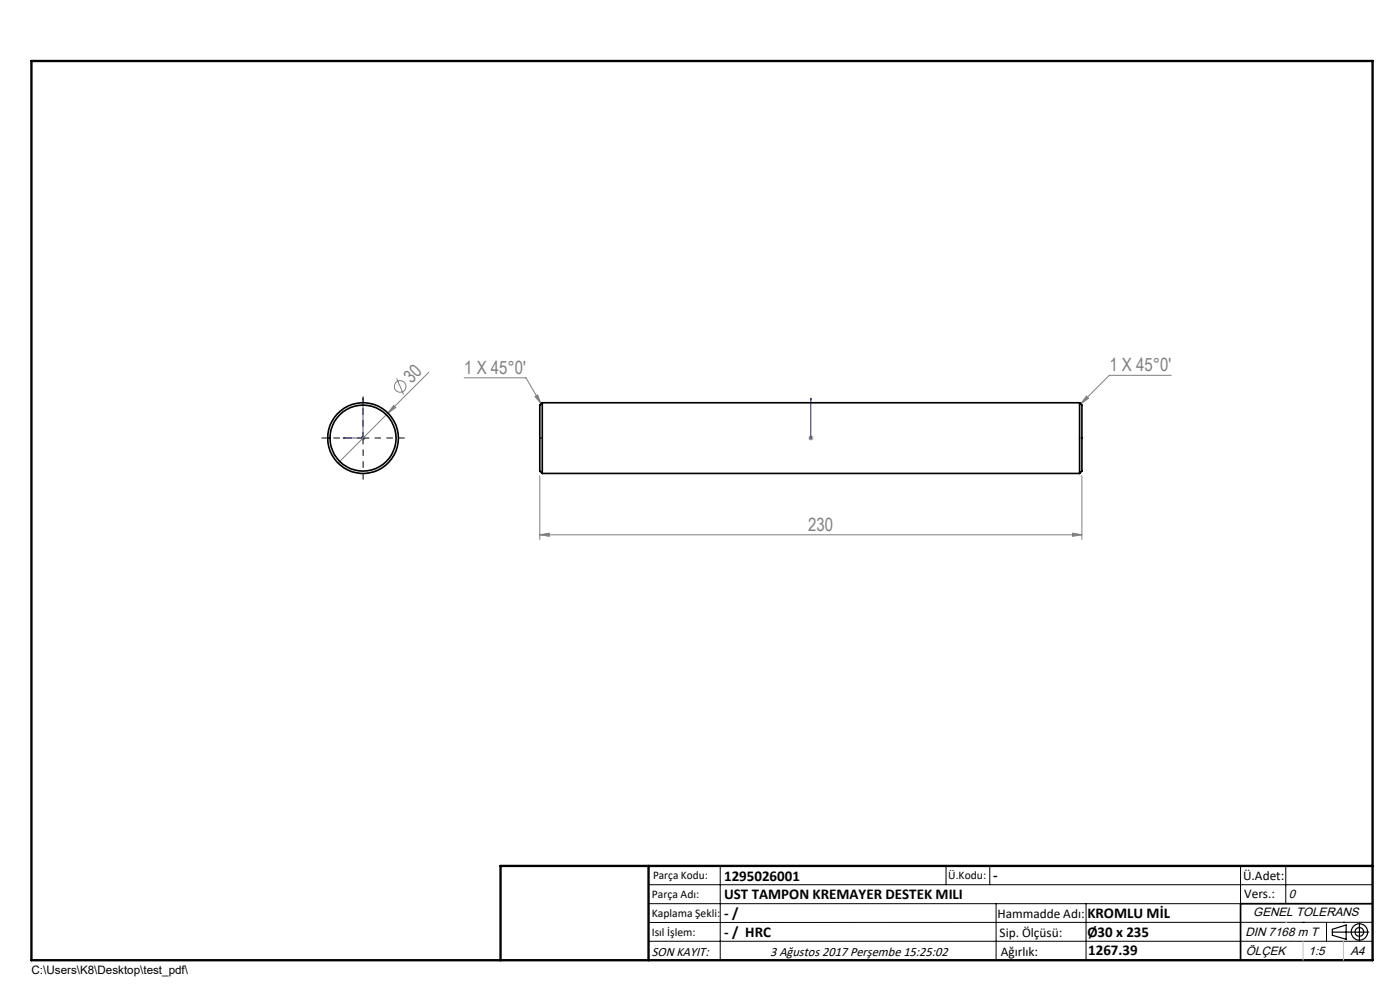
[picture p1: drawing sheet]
<svg xmlns="http://www.w3.org/2000/svg" width="297mm" height="210mm" viewBox="0 0 297 210" stroke-linecap="round" stroke-linejoin="round" font-family="sans-serif">
<g fill="none" stroke="#808080" stroke-width=".21">
<path d="M91 78.9l-19.3 19.3M248.5 79.6h-13.2l-6 6.1M76.5 92.9h1M76.7 92.6l.7 .7M77 92.4v1M83.5 86l.5 .5-1.7 1.1zM84.1 80.2l1.5 3.5M98.5 80.1h13.1l3.2 5.6M113.5 84.1l.6-.3 .7 1.9zM171.5 92.9h1M171.7 92.6l.7 .7M172 92.4v1"/>
<path d="M172.4 92.6l-.7 .7M230.5 84l.4 .5-1.6 1.2zM114.5 113.4l2-.3v.7zM114.5 100.9v13.5M114.5 113.4h115M227.5 113.1l2 .3-2 .4zM229.5 100.9v13.5"/>
<circle cx="84.9" cy="82" r="1.23"/>
</g>
<g fill="none" stroke="#000" stroke-width=".25">
<path d="M282.6 197.7h7.8M282.6 197.1l3-.9v3l-3-.8zM288.4 195.8v3.8M106.2 203.7h185"/>
<circle cx="288.4" cy="197.7" r="1.74"/>
<circle cx="288.4" cy="197.7" r=".93"/>
</g>
<path d="M72.8 92.9l.4-.1v.2zM77 84.4v8.5h-4.2M77 84.4l.1 .5h-.2zM172 92.8v.2zM172 84.4v.5v-.5M172 92.9h.1M172 84.4v8.5" fill="none" stroke="#00f" stroke-width=".21"/>
<path d="M74.5 92.9h-6.2M77 90.4v-6.2M77 95.4v6.3M79.5 92.9h6.3" fill="none" stroke="#000" stroke-width=".21" stroke-dasharray="15.2 1.3 1.3 1.3" stroke-dashoffset="14"/>
<g fill="none" stroke="#000" stroke-width=".21">
<path d="M75.8 92.9h2.5M77 91.7v2.5M137.6 187.7h153.6M137.6 191.7h153.6M137.6 199.7h153.6M152.8 183.7v20M200.7 183.7v4M210 183.7v4M211.3 191.7v12M230.4 191.7v12M263.2 183.7v20M272.8 183.7v8"/>
<path d="M276.4 195.6h.1M281.4 195.6v4.1M285 195.6h.1M291.2 195.6l-153.6 .1"/>
</g>
<path d="M291.2 191.7h-28v12" fill="none" stroke="#000" stroke-width=".35"/>
<path d="M6.7 12.9h284.5v190.8h-284.5zM137.6 183.7v20M291.2 183.7h-185v20" fill="none" stroke="#000" stroke-width=".5"/>
<path d="M276.4 199.7v4M285 199.7v4" fill="none" stroke="#c0c0c0" stroke-width=".21"/>
<path d="M272.8 195.6h.1" fill="none" stroke="#c0c0c0" stroke-width=".25"/>
<g fill="#00f">
<path d="M172 92.8v.2zM172 84.4v.5z"/>
<path d="M72.8 92.9l.4 .1v-.2zM77 84.4l-.1 .5h.2z"/>
</g>
<g fill="#808080">
<path d="M83.5 86l.5 .5-1.7 1.1z"/>
<path d="M114.5 113.4l2-.3v.7zM227.5 113.1l2 .3-2 .4zM113.5 84.1l.6-.3 .7 1.9zM230.5 84l.4 .5-1.6 1.2z"/>
</g>
<g fill="none" stroke="#000" stroke-width=".35">
<path d="M115 85.4v15M115 85.4l-.5 .5v14l.5 .5M115 85.4h114M229 85.4v15M229 85.4l.5 .5v14l-.5 .5M115 100.4h114"/>
<circle cx="77" cy="92.9" r="7"/>
<circle cx="77" cy="92.9" r="7.5"/>
</g>
<g font-size="3.9" fill="#808080">
<text x="87.3" y="81.5" transform="rotate(-45 87.3 81.5)">30</text>
<text x="98.5" y="79.3">1 X 45°0'</text>
<text x="235.4" y="78.7">1 X 45°0'</text>
<text x="171.5" y="112.5">230</text>
</g>
<g font-size="3.2">
<text x="153.6" y="186.8">1295026001</text>
<text x="153.6" y="190.8">UST TAMPON KREMAYER DESTEK MILI</text>
<text x="210.7" y="186.6">-</text>
<text x="153.6" y="194.8">- /</text>
<text x="230.7" y="194.8">KROMLU MİL</text>
<text x="153.6" y="198.8">- / HRC</text>
<text x="230.7" y="198.7">Ø30 x 235</text>
<text x="230.8" y="202.6">1267.39</text>
</g>
<g font-size="2.8">
<text x="263.7" y="186.7">Ü.Adet:</text>
<text x="263.9" y="190.5">Vers.:</text>
<text x="211.6" y="194.8">Hammadde Adı:</text>
<text x="138.3" y="202.8">SON KAYIT:</text>
<text x="163.4" y="202.8">3 Ağustos 2017 Perşembe 15:25:02</text>
<text x="212.1" y="198.7">Sip. Ölçüsü:</text>
<text x="212.3" y="202.7">Ağırlık:</text>
</g>
<g font-size="2.6">
<text x="273.4" y="190.4">0</text>
<text x="265.9" y="194.4">GENEL TOLERANS</text>
<text x="264.2" y="198.5">DIN 7168 m T</text>
<text x="264.3" y="202.6">ÖLÇEK</text>
<text x="277.6" y="202.6">1:5</text>
<text x="286.5" y="202.6">A4</text>
</g>
<g font-size="2.5">
<text x="138.3" y="190.5">Parça Adı:</text>
<text x="138.5" y="186.5">Parça Kodu:</text>
<text x="201.2" y="186.5">Ü.Kodu:</text>
<text x="138.3" y="194.5">Kaplama Şekli:</text>
<text x="138.3" y="198.6">Isıl İşlem:</text>
<text x="6.7" y="206.7">C:\Users\K8\Desktop\test_pdf\</text>
</g>
</svg>
